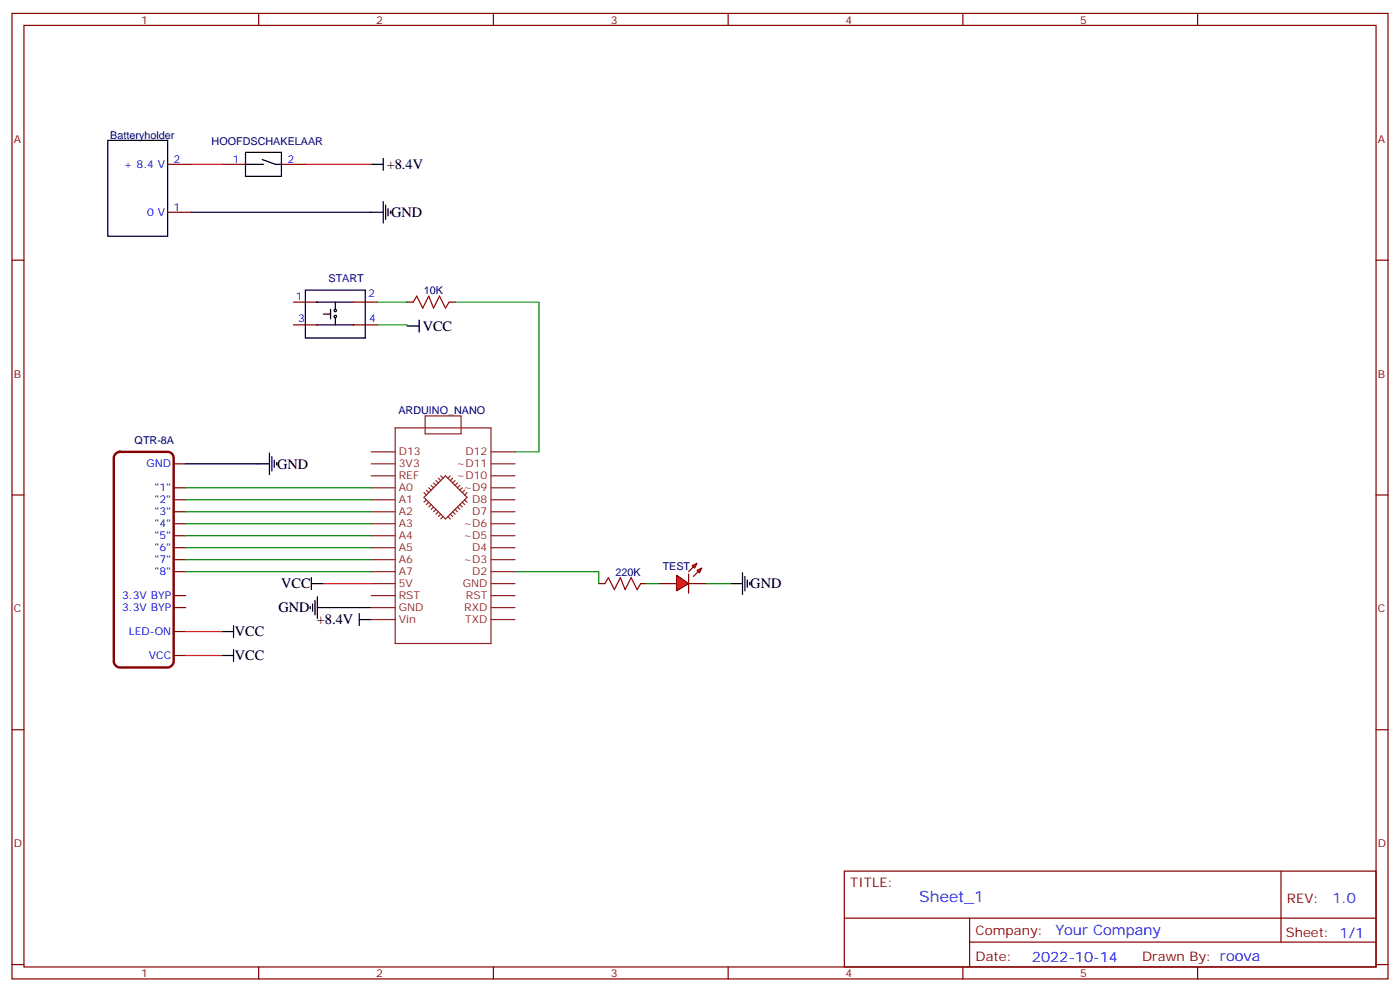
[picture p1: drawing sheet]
<svg xmlns="http://www.w3.org/2000/svg" width="412mm" height="292mm" viewBox="0 0 412 292" stroke-linecap="round" stroke-linejoin="round" font-family="sans-serif">
<g fill="none" stroke="#870000" stroke-width=".35">
<path d="M3.5 4h405.4v284.3h-405.4zM7.1 7.5h398.2v277.3h-398.2zM76.2 4v3.5M145.3 4v3.5M214.5 4v3.5M283.6 4v3.5M352.8 4v3.5M49.4 48.4h7M65.3 48.4h7M82.9 48.4h7.1M3.5 76.6h3.6M49.4 62.5h7"/>
<path d="M405.3 76.6h3.6M86.4 89h7.1M86.4 95.7h7.1M104.1 89h7M104.1 95.7h7M119.9 89h1.8M132.3 89h1.8M51.2 136.6h3.5M3.5 145.8h3.6M51.2 143.7h3.5M51.2 147.2h3.5M51.2 150.7h3.5"/>
<path d="M51.2 154.2h3.5M51.2 157.8h3.5M405.3 145.8h3.6M51.2 161.3h3.5M51.2 164.8h3.5M51.2 168.3h3.5M51.2 175.4h3.5M51.2 178.9h3.5M51.2 193h3.5M51.2 186h3.5M3.5 214.9h3.6M405.3 214.9h3.6"/>
<path d="M248.7 256.5h156.6v28.3h-156.6zM377.3 256.6v20.8M248.7 270.4h156.5M285.6 277.4h119.6M285.6 270.4v14.1M3.5 284.1h3.6M76.2 284.8v3.5M145.3 284.8v3.5M214.5 284.8v3.5M283.6 284.8v3.5M352.8 284.8v3.5M405.3 284.1h3.6"/>
</g>
<path d="M34.1 133.6l1.2-.5h14.1a1.76 1.76 0 0 1 1.8 1.7v60a1.89 1.89 0 0 1-1.8 1.8h-14.1a1.89 1.89 0 0 1-1.8-1.8v-60z" fill="none" stroke="#870000" stroke-width=".71"/>
<g fill="none" stroke="#000" stroke-width=".35">
<path d="M31.7 41.3h17.7v28.3h-17.7zM72.3 48.4h5.3M72.3 44.9h10.6v7h-10.6zM77.3 47l3.8 1.4h1.8M109.4 48.4h3.5M112.9 46.6v3.6M112.9 59.3v6.4M56.4 62.5h56.5M113.6 60.4v4.2M114.3 61.5v2.1M115 62.2v.7M90 85.4h17.6v14.2h-17.6z"/>
<path d="M93.1 89h11M93.3 95.7h10.9M95.2 92.5h2.2M97.4 91.1v2.8M98.8 89v2.1M98.8 93.6v2.1M119.9 96h3.6M123.5 94.3v3.5M54.7 136.6h24.7M79.4 133.4v6.4M80.1 134.5v4.2M80.8 135.5v2.2"/>
<path d="M81.5 136.2v.7M91.4 178.6v.7M91.7 171.9h3.5M91.7 170.1v3.5M92.1 177.9v2.1M92.8 176.8v4.2M93.5 178.9h15.9M93.5 175.8v6.3M65.3 193h3.5M65.3 186h3.5M68.8 184.2v3.5M68.8 191.3v3.5"/>
<path d="M105.8 182.5h3.6M105.8 180.7v3.5"/>
<circle cx="98.8" cy="91.4" r=".35"/>
<circle cx="98.8" cy="93.2" r=".35"/>
</g>
<path d="M111.1 95.7h8.8v.3M111.1 89h8.8M134.1 89h24.6v44.1h-7M54.7 143.7h54.7M54.7 147.2h54.7M54.7 150.7h54.7M54.7 154.2h54.7M54.7 157.8h54.7M54.7 161.3h54.7M54.7 164.8h54.7M54.7 168.3h54.7" fill="none" stroke="#008700" stroke-width=".35"/>
<path d="M56.4 48.4h8.9M90 48.4h19.4M95.2 171.9h14.2M54.7 193h10.6M54.7 186h10.6" fill="none" stroke="#f00" stroke-width=".35"/>
<g fill="none" stroke="#8c2424" stroke-width=".35">
<path d="M109.4 136.6h7M109.4 133.1h7M116.4 126h28.2v63.5h-28.2zM125.2 122.5h10.6v5.3h-10.6zM144.6 136.6h7.1M144.6 133.1h7.1M109.4 140.1h7M109.4 143.7h7M109.4 147.2h7M109.4 150.7h7M109.4 154.2h7M109.4 157.8h7"/>
<path d="M124.9 146.5l6.3-6.4 6.4 6.4-6.4 6.3zM124.9 145.1l.7 .7M125.6 144.4l.7 .7M125.6 147.2l-.7 .7M126.3 143.7l.7 .7M126.3 147.9l-.7 .7M127 142.9l.7 .8M127 148.6l-.7 .7M127.7 142.2l.7 .7M127.7 149.3l-.7 .7M128.4 141.5l.7 .7M128.4 150l-.7 .7"/>
<path d="M129.1 140.8l.7 .7M129.1 150.7l-.7 .7M129.8 140.1l.7 .7M129.8 151.4l-.7 .7M130.5 152.1l-.7 .7M131.9 152.1l.7 .7M132.6 151.4l.7 .7M132.6 140.1l-.7 .7M133.3 150.7l.8 .7M133.3 140.8l-.7 .7M134.1 150l.7 .7M134.1 141.5l-.8 .7"/>
<path d="M134.8 149.3l.7 .7M134.8 142.2l-.7 .7M135.5 148.6l.7 .7M135.5 142.9l-.7 .8M136.2 147.9l.7 .7M136.2 143.7l-.7 .7M136.9 147.2l.7 .7M136.9 144.4l-.7 .7M137.6 145.1l-.7 .7M144.6 140.1h7.1M144.6 143.7h7.1M144.6 147.2h7.1"/>
<path d="M144.6 150.7h7.1M144.6 154.2h7.1M144.6 157.8h7.1M109.4 161.3h7M109.4 164.8h7M109.4 168.3h7M109.4 171.9h7M109.4 175.4h7M109.4 178.9h7M144.6 161.3h7.1M144.6 164.8h7.1M144.6 168.3h7.1"/>
<path d="M144.6 171.9h7.1M144.6 175.4h7.1M144.6 178.9h7.1M109.4 182.5h7M144.6 182.5h7.1"/>
</g>
<path d="M121.7 89l1.1-1.8 1.7 3.5 1.8-3.5 1.4 3.5 1.8-3.5 1.7 3.5 1.1-1.7" fill="none" stroke="#a10000" stroke-width=".35"/>
<g fill="#f00" stroke="#870000" stroke-width=".35">
<path d="M199.3 169.4l3.5 2.5-3.5 2.1z"/>
<path d="M202.8 169.1v5.6z"/>
</g>
<g fill="#870000" stroke="#870000" stroke-width=".35">
<path d="M202.8 168.3l1.5-1.4z"/>
<path d="M204.3 169.8l1.4-1.5z"/>
</g>
<g fill="#f00" stroke="#870000" stroke-width=".35">
<path d="M203.9 166.6l1.4-.7-.7 1.4z"/>
<path d="M205.3 168l1.4-.7-.7 1.4z"/>
</g>
<path d="M176.4 171.9h1.8M188.7 171.9h1.8M194 171.9h5.3M202.8 171.9h5.3" fill="none" stroke="#870000" stroke-width=".35"/>
<path d="M178.2 171.9l1-1.8 1.8 3.5 1.7-3.5 1.4 3.5 1.8-3.5 1.8 3.5 1-1.7" fill="none" stroke="#a10000" stroke-width=".35"/>
<path d="M151.7 168.3h24.7v3.6M190.5 171.9h3.5M208.1 171.9h7.1" fill="none" stroke="#008700" stroke-width=".35"/>
<path d="M215.2 171.9h3.5M218.7 168.7v6.3M219.4 169.8v4.2M220.1 170.8v2.1M220.8 171.5v.7" fill="none" stroke="#000" stroke-width=".35"/>
<text font-size="4.6" fill="#00f" x="270.8" y="265.6">Sheet_1</text>
<g font-size="4.2">
<text x="113.9" y="49.9">+8.4V</text>
<text x="115.2" y="63.9">GND</text>
<text x="124.5" y="97.5">VCC</text>
<text x="81.7" y="138">GND</text>
<text x="82.8" y="173.3">VCC</text>
<text x="221" y="173.3">GND</text>
<text x="82" y="180.3">GND</text>
<text x="93.3" y="183.9">+8.4V</text>
<text x="69.2" y="187.4">VCC</text>
<text x="69.2" y="194.5">VCC</text>
</g>
<g font-size="4.2" fill="#00f">
<text x="392.5" y="265.8">1.0</text>
<text x="310.9" y="275.4">Your Company</text>
<text x="304" y="283.2">2022-10-14</text>
</g>
<g font-size="3.9" fill="#800">
<text x="250.5" y="261.1">TITLE:</text>
<text x="379.1" y="265.8">REV:</text>
<text x="287.4" y="275.3">Company:</text>
<text x="378.7" y="275.9">Sheet: 1/1</text>
<text x="287.4" y="283">Date:</text>
<text x="336.4" y="283.1">Drawn By: roova</text>
</g>
<g font-size="3.2" fill="#800">
<text x="41.6" y="6.9">1</text>
<text x="110.8" y="6.9">2</text>
<text x="179.9" y="6.9">3</text>
<text x="249.1" y="6.9">4</text>
<text x="318.2" y="6.9">5</text>
<text x="4.1" y="42.1">A</text>
<text x="405.9" y="42.1">A</text>
<text x="4.1" y="111.2">B</text>
<text x="405.9" y="111.2">B</text>
<text x="4.1" y="180.3">C</text>
<text x="405.9" y="180.3">C</text>
<text x="4.1" y="249.5">D</text>
<text x="405.9" y="249.5">D</text>
<text x="41.6" y="287.8">1</text>
<text x="110.8" y="287.8">2</text>
<text x="179.9" y="287.8">3</text>
<text x="249.1" y="287.8">4</text>
<text x="318.2" y="287.8">5</text>
</g>
<g font-size="3.2" fill="#000080">
<text x="32.5" y="40.8">Batteryholder</text>
<text x="62.3" y="42.6">HOOFDSCHAKELAAR</text>
<text x="96.8" y="83.1">START</text>
<text x="124.9" y="86.6">10K</text>
<text x="117.4" y="121.9">ARDUINO_NANO</text>
<text x="39.7" y="130.8">QTR-8A</text>
<text x="195.2" y="167.8">TEST</text>
<text x="181.3" y="169.5">220K</text>
</g>
<g font-size="3.2" fill="#00f">
<text x="36.5" y="49.5">+ 8.4 V</text>
<text x="51.2" y="48">2</text>
<text x="68.5" y="48">1</text>
<text x="84.7" y="48">2</text>
<text x="43.4" y="63.6">0 V</text>
<text x="51.2" y="62.2">1</text>
<text x="87.1" y="88.3">1</text>
<text x="108.4" y="87.6">2</text>
<text x="87.8" y="95">3</text>
<text x="108.8" y="95">4</text>
<text x="43.2" y="137.7">GND</text>
<text x="45.5" y="144.7">&quot;1&quot;</text>
<text x="45.5" y="148.2">&quot;2&quot;</text>
<text x="45.5" y="151.8">&quot;3&quot;</text>
<text x="45.5" y="155.3">&quot;4&quot;</text>
<text x="45.5" y="158.8">&quot;5&quot;</text>
<text x="45.5" y="162.3">&quot;6&quot;</text>
<text x="45.5" y="165.9">&quot;7&quot;</text>
<text x="45.5" y="169.4">&quot;8&quot;</text>
<text x="35.9" y="176.5">3.3V BYP</text>
<text x="35.9" y="180">3.3V BYP</text>
<text x="37.9" y="187">LED-ON</text>
<text x="43.8" y="194.1">VCC</text>
</g>
<g font-size="3.2" fill="#8d2323">
<text x="117.5" y="137.7">3V3</text>
<text x="117.5" y="134.1">D13</text>
<text x="134.5" y="137.7">~D11</text>
<text x="137.1" y="134.1">D12</text>
<text x="117.5" y="141.2">REF</text>
<text x="134.5" y="141.2">~D10</text>
<text x="117.5" y="148.2">A1</text>
<text x="117.5" y="144.7">A0</text>
<text x="136.5" y="144.7">~D9</text>
<text x="139.1" y="148.2">D8</text>
<text x="117.5" y="155.3">A3</text>
<text x="117.5" y="151.8">A2</text>
<text x="136.5" y="155.3">~D6</text>
<text x="139.1" y="151.8">D7</text>
<text x="117.5" y="158.8">A4</text>
<text x="136.5" y="158.8">~D5</text>
<text x="117.5" y="165.9">A6</text>
<text x="117.5" y="162.3">A5</text>
<text x="136.5" y="165.9">~D3</text>
<text x="139.1" y="162.3">D4</text>
<text x="117.5" y="172.9">5V</text>
<text x="117.5" y="169.4">A7</text>
<text x="136.3" y="172.9">GND</text>
<text x="139.1" y="169.4">D2</text>
<text x="117.5" y="180">GND</text>
<text x="117.5" y="176.5">RST</text>
<text x="136.8" y="180">RXD</text>
<text x="137.2" y="176.5">RST</text>
<text x="117.5" y="183.5">Vin</text>
<text x="137" y="183.5">TXD</text>
</g>
</svg>
